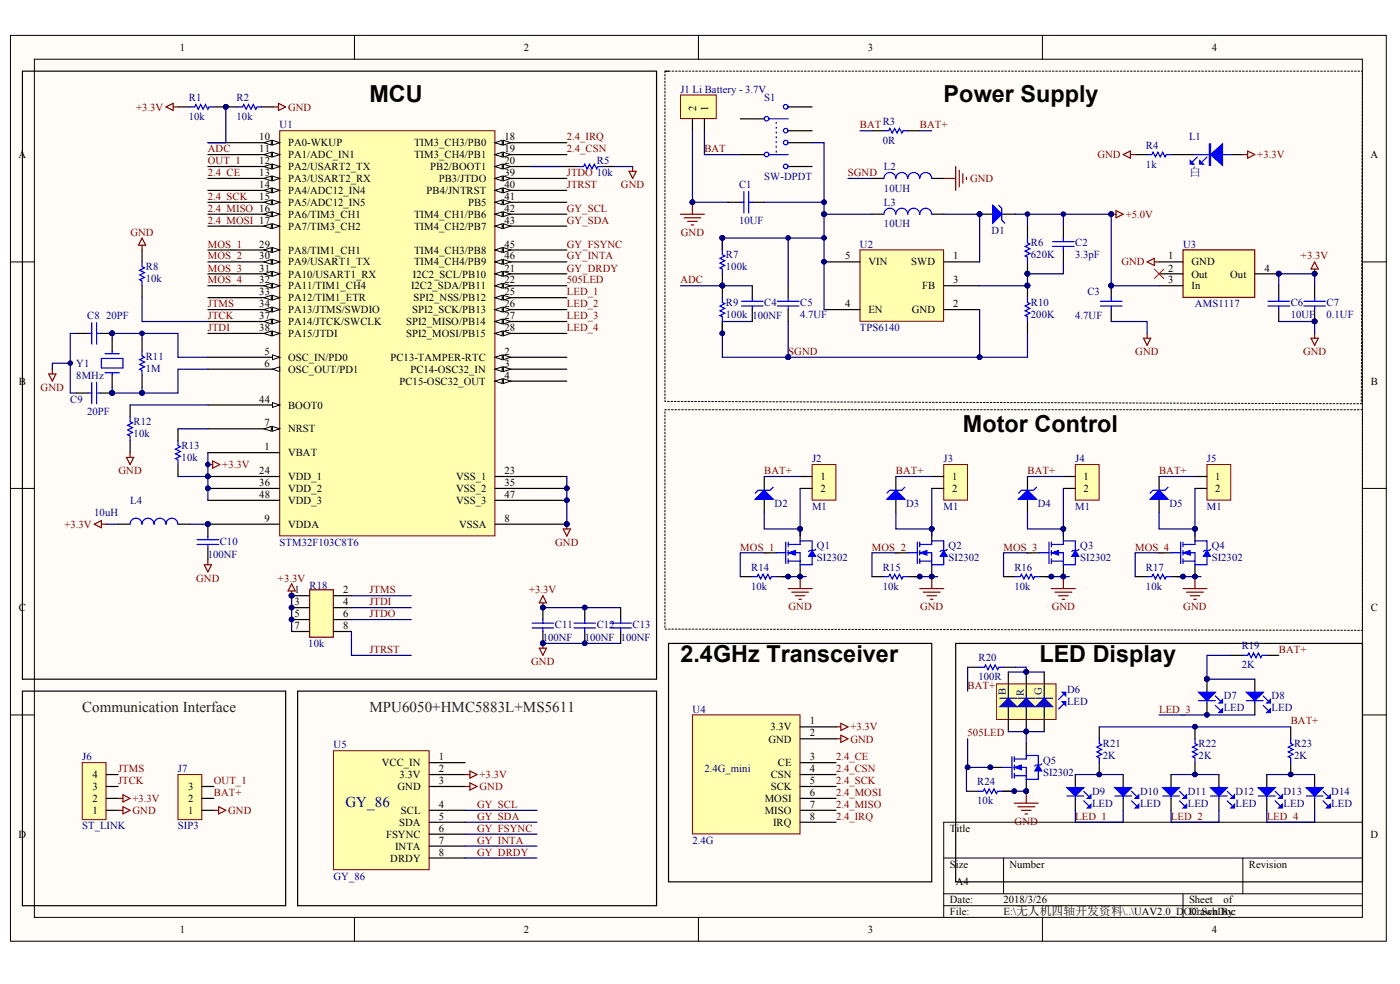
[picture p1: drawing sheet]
# Altium project UAV2.0_PR.PrjPCB
1 sheet, 74 parts. Net scope: global (net labels, ports and power ports of the same name join across sheets).
Board file: UVA2.0 PCB.PcbDoc

## Sheet UAV2.0_DOC.SchDoc
size A4

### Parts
C1  10UF  [1206C]
C2  3.3pF  [0805C]
C3  4.7UF  [1206C]
C4  100NF  [0805C]
C5  4.7UF  [0805C]
C6  10UF  [1206C]
C7  0.1UF  [0805C]
C8  20PF  [0805C]
C9  20PF  [0805C]
C10  100NF  [0805C]
C11  100NF  [0805C]
C12  100NF  [0805C]
C13  100NF  [0805C]
D1  DIODE-S  [C_SMA_3216]  (value not drawn)
D2  DIODE-S  [C_SMA_3216]  (value not drawn)
D3  DIODE-S  [C_SMA_3216]  (value not drawn)
D4  DIODE-S  [C_SMA_3216]  (value not drawn)
D5  DIODE-S  [C_SMA_3216]  (value not drawn)
D6  LED  [LED5050_RGB]
D7  LED  [0805D]
D8  LED  [0805D]
D9  LED  [0805D]
D10  LED  [0805D]
D11  LED  [0805D]
D12  LED  [0805D]
D13  LED  [0805D]
D14  LED  [0805D]
J1  Li Battery - 3.7V  [P2_2.0-2]
J2  M1  [P2_2.0-1]
J3  M1  [P2_2.0-1]
J4  M1  [P2_2.0-1]
J5  M1  [P2_2.0-1]
J6  ST_LINK  [P4_2.54-1]
J7  SIP3  [PC_3]
L1  白  [D0805]
L2  10UH  [1206]
L3  10UH  [1206]
L4  Val: 10uH  [R0805]  (hidden comment: INDUCTOR)
Q1  SI2302  [SI2302]
Q2  SI2302  [SI2302]
Q3  SI2302  [SI2302]
Q4  SI2302  [SI2302]
Q5  SI2302  [SI2302]
R1  Val: 10k  [R0805]  (hidden comment: RES)
R2  Val: 10k  [R0805]  (hidden comment: RES)
R3  0R  [2512R - duplicate]
R4  value 1k  [R0805]  (hidden comment: Res1)
R5  Val: 10k  [R0805]  (hidden comment: RES)
R6  620K  [0805R]
R7  Val: 100k  [R0805]  (hidden comment: RES)
R8  Val: 10k  [R0805]  (hidden comment: RES)
R9  Val: 100k  [R0805]  (hidden comment: RES)
R10  200K  [0805R]
R11  Val: 1M  [R0805]  (hidden comment: RES)
R12  Val: 10k  [R0805]  (hidden comment: RES)
R13  Val: 10k  [R0805]  (hidden comment: RES)
R14  Val: 10k  [R0805]  (hidden comment: RES)
R15  Val: 10k  [R0805]  (hidden comment: RES)
R16  Val: 10k  [R0805]  (hidden comment: RES)
R17  Val: 10k  [R0805]  (hidden comment: RES)
R18  10k  [8P4R_0603]
R19  Val: 2K  [R0805]  (hidden comment: RES)
R20  100R  [0805R]
R21  Val: 2K  [R0805]  (hidden comment: RES)
R22  Val: 2K  [R0805]  (hidden comment: RES)
R23  Val: 2K  [R0805]  (hidden comment: RES)
R24  Val: 10k  [R0805]  (hidden comment: RES)
S1  SW-DPDT  [KEY_KFT7.0]
U1  STM32F103C8T6  [LQFP48_N]
U2  TPS6140  [SOT-23-5]
U3  AMS1117  [ZZ311]
U4  2.4G  [2.4G_mini]
U5  GY_86  [P8_2.54-1]
Y1  Val: 8MHz  [Y2]  (hidden comment: CRYSTAL1)

### Blocks framed on the sheet
MCU: C8-C13 L4 R1 R2 R5 R8 R11-R13 R18 U1 Y1
Motor Control: D2-D5 J2-J5 Q1-Q4 R14-R17
2.4GHz Transceiver: U4
LED Display: D6-D14 Q5 R19-R24
Communication Interface: J6 J7
MPU6050+HMC5883L+MS5611: U5

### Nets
+3.3V: C6.1 C7.1 C11.1 C12.1 C13.1 J6.2 L1.1 L4.1 R1.2 R13.1 R18.1(P) R18.3(P) R18.5(P) R18.7(P) U1.1(VBAT) U1.24(VDD_1) U1.36(VDD_2) U1.48(VDD_3) U3.4(Out) U4.1(3.3V) U5.2(3.3V)
+5.0V: C2.1 C3.1 D1.2 R6.2 U3.3(In)
GND: C1.1 C3.2 C6.2 C7.2 C8.1 C9.1 C10.2 C11.2 C12.2 C13.2 J1.2 J6.1 J7.1 L2.1 Q1.2(S) Q2.2(S) Q3.2(S) Q4.2(S) Q5.2(S) R2.1 R4.2 R5.2 R8.2 R12.1 R14.1 R15.1 R16.1 R17.1 R24.1 U1.8(VSSA) U1.23(VSS_1) U1.35(VSS_2) U1.47(VSS_3) U3.1(GND) U4.2(GND) U5.3(GND)
2.4_CE: U1.13(PA3/USART2_RX) U4.3(CE)
2.4_CSN: U1.19(TIM3_CH4/PB1) U4.4(CSN)
2.4_IRQ: U1.18(TIM3_CH3/PB0) U4.8(IRQ)
2.4_MISO: U1.16(PA6/TIM3_CH1) U4.7(MISO)
2.4_MOSI: U1.17(PA7/TIM3_CH2) U4.6(MOSI)
2.4_SCK: U1.15(PA5/ADC12_IN5) U4.5(SCK)
505LED: Q5.1(G) R24.2 U1.22(I2C2_SDA/PB11)
ADC: C4.1 R7.2 R9.1 U1.11(PA1/ADC_IN1)
BAT: J1.1 R3.1 S1.4
BAT+: D2.2 D3.2 D4.2 D5.2 J2.1 J3.1 J4.1 J5.1 J7.2 R3.2 R19.2 R20.1 R21.1 R22.1 R23.1
GY_DRDY: U1.21(I2C2_SCL/PB10) U5.8(DRDY)
GY_FSYNC: U1.45(TIM4_CH3/PB8) U5.6(FSYNC)
GY_INTA: U1.46(TIM4_CH4/PB9) U5.7(INTA)
GY_SCL: U1.42(TIM4_CH1/PB6) U5.4(SCL)
GY_SDA: U1.43(TIM4_CH2/PB7) U5.5(SDA)
JTCK: J6.3 R8.1 U1.37(PA14/JTCK/SWCLK)
JTDI: R18.4(P) U1.38(PA15/JTDI)
JTDO: R18.6(P) U1.39(PB3/JTDO)
JTMS: J6.4 R18.2(P) U1.34(PA13/JTMS/SWDIO)
JTRST: R18.8(P) U1.40(PB4/JNTRST)
LED_1: D9.2 D10.2 U1.25(SPI2_NSS/PB12)
LED_2: D11.2 D12.2 U1.26(SPI2_SCK/PB13)
LED_3: D7.2 D8.2 U1.27(SPI2_MISO/PB14)
LED_4: D13.2 D14.2 U1.28(SPI2_MOSI/PB15)
MOS_1: Q1.1(G) R14.2 U1.29(PA8/TIM1_CH1)
MOS_2: Q2.1(G) R15.2 U1.30(PA9/USART1_TX)
MOS_3: Q3.1(G) R16.2 U1.31(PA10/USART1_RX)
MOS_4: Q4.1(G) R17.2 U1.32(PA11/TIM1_CH4)
OUT_1: J7.3 U1.12(PA2/USART2_TX)
SGND: C4.2 C5.2 L2.2 R9.2 R10.1 U2.2(GND)
NetC1_2: C1.2 C5.1 L3.2 R7.1 S1.5 U2.4(EN) U2.5(VIN)
NetC2_2: C2.2 R6.1 R10.2 U2.3(FB)
NetC8_2: C8.2 R11.2 U1.5(OSC_IN/PD0) Y1.2
NetC9_2: C9.2 R11.1 U1.6(OSC_OUT/PD1) Y1.1
NetC10_1: C10.1 L4.2 U1.9(VDDA)
NetD1_1: D1.1 L3.1 U2.1(SWD)
NetD2_1: D2.1 J2.2 Q1.3(D)
NetD3_1: D3.1 J3.2 Q2.3(D)
NetD4_1: D4.1 J4.2 Q3.3(D)
NetD5_1: D5.1 J5.2 Q4.3(D)
NetD6_1: D6.1 D6.2 D6.3 R20.2
NetD6_4: D6.4 D6.5 D6.6 Q5.3(D)
NetD7_1: D7.1 D8.1 R19.1
NetD9_1: D9.1 D10.1 R21.2
NetD11_1: D11.1 D12.1 R22.2
NetD13_1: D13.1 D14.1 R23.2
NetL1_2: L1.2 R4.1
NetR1_1: R1.1 R2.2 U1.10(PA0-WKUP)
NetR5_1: R5.1 U1.20(PB2/BOOT1)
NetR12_2: R12.2 U1.44(BOOT0)
NetR13_2: R13.2 U1.7(NRST)

Not connected (* = marked no-connect by the designer): S1 1 2 3 6; U1 2(PC13-TAMPER-RTC) 3(PC14-OSC32_IN) 4(PC15-OSC32_OUT) 14(PA4/ADC12_IN4) 33(PA12/TIM1_ETR) 41(PB5); U3 2(Out)*; U5 1(VCC_IN)

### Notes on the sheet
- (near R3) Power Supply
